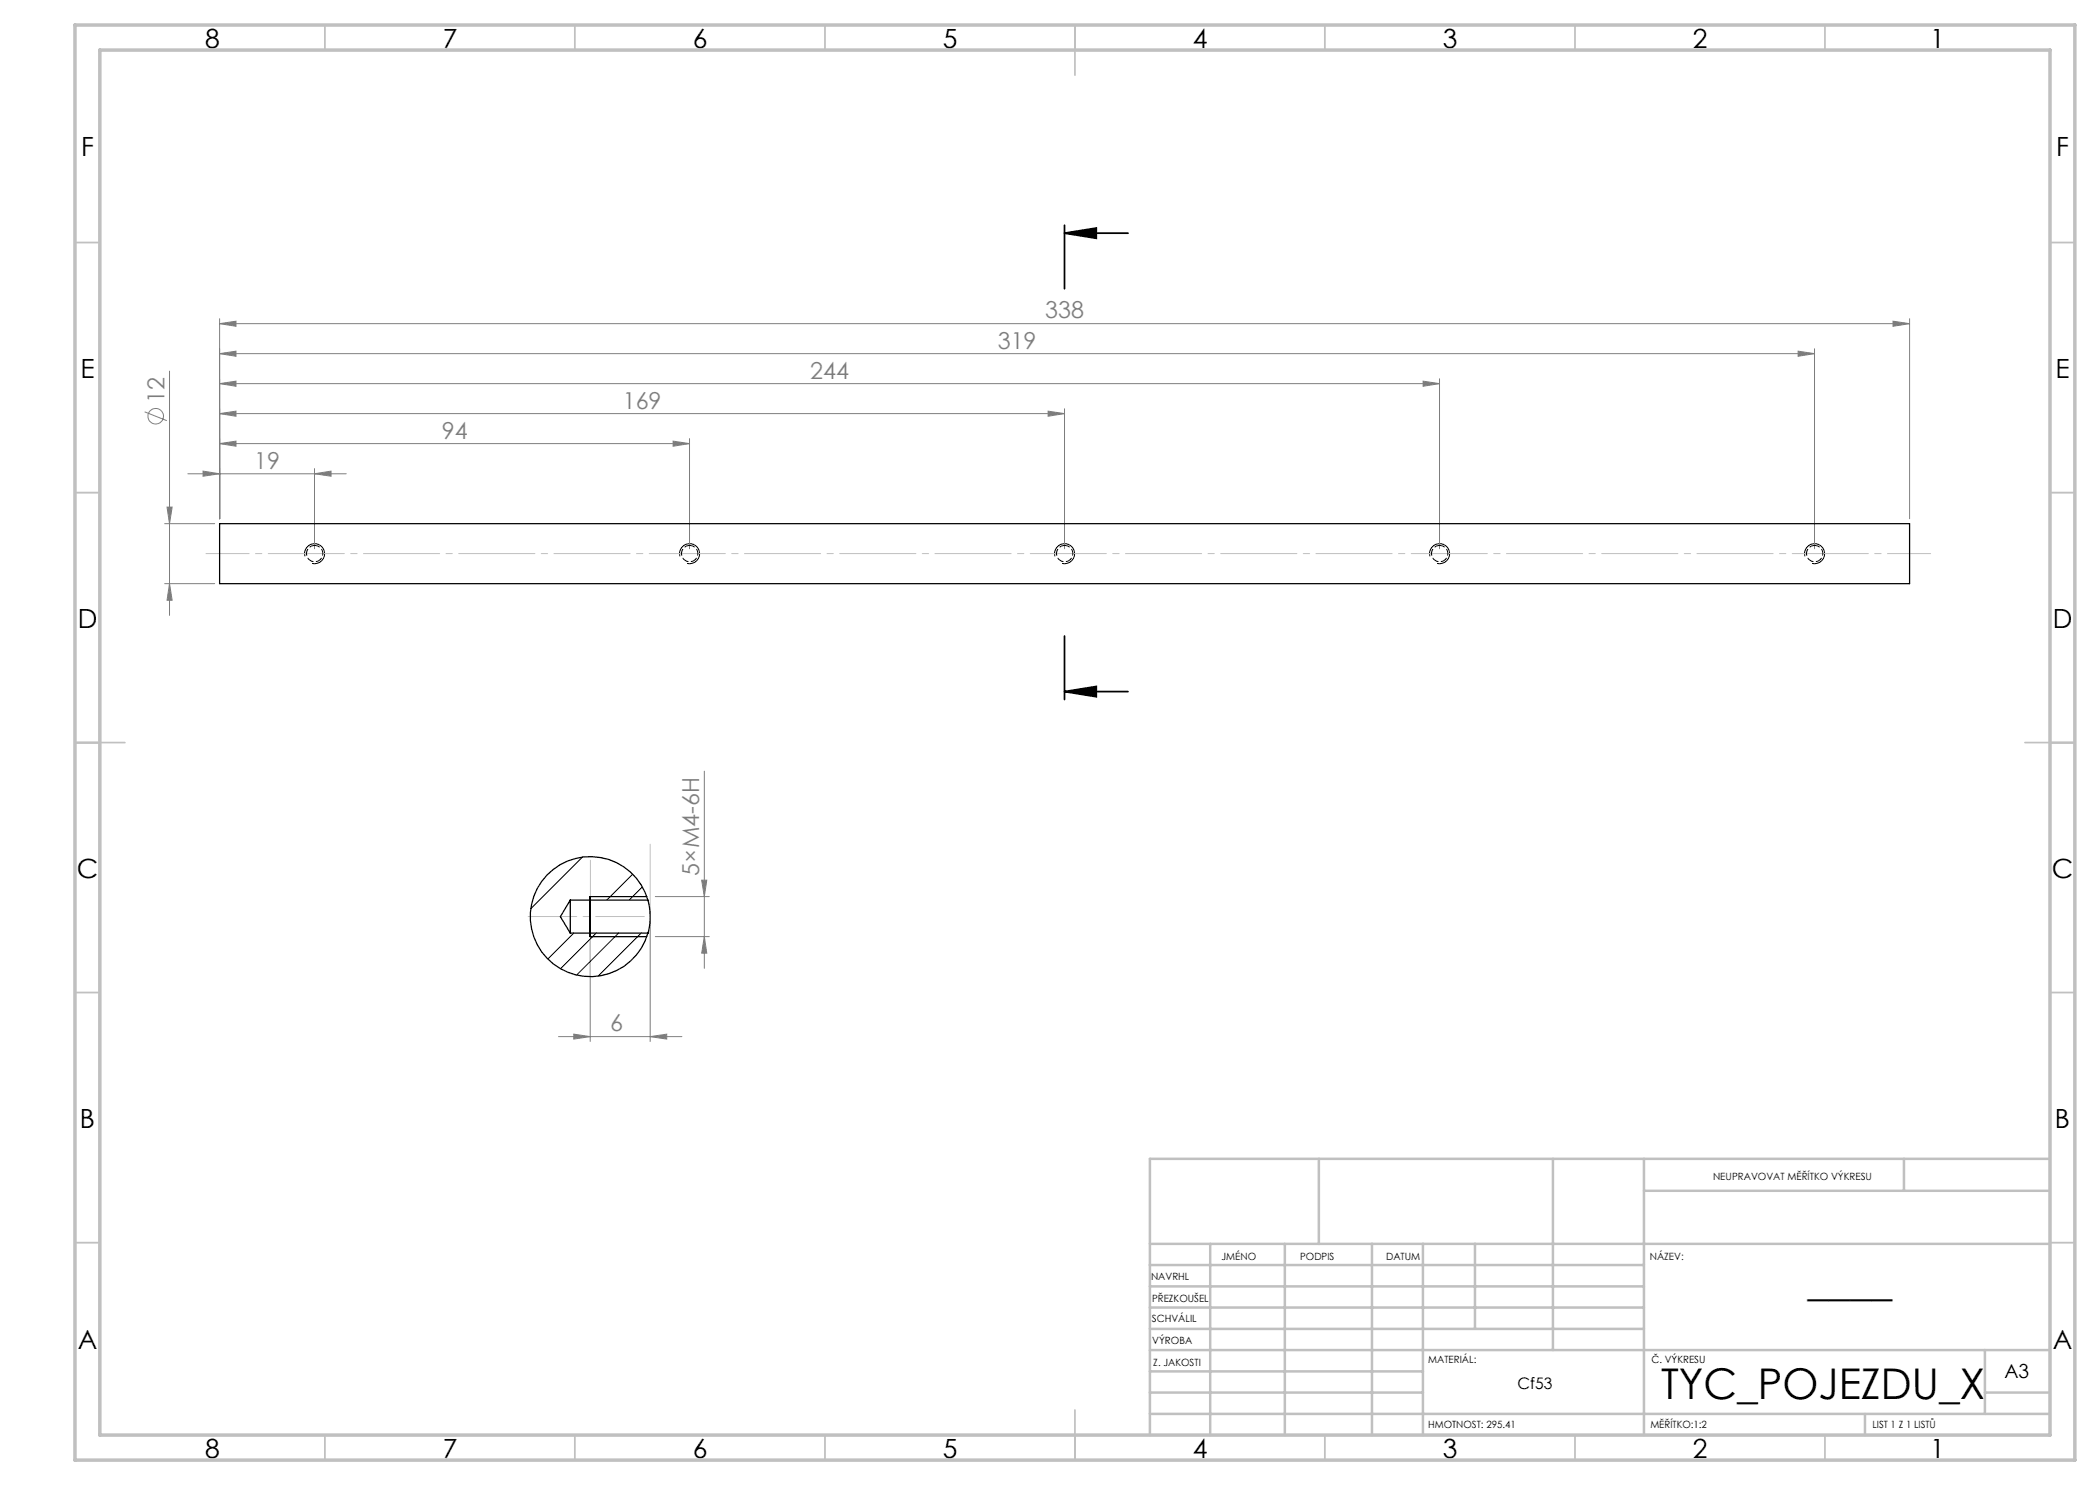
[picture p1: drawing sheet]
<svg xmlns="http://www.w3.org/2000/svg" width="420mm" height="297mm" viewBox="0 0 420 297" stroke-linecap="round" stroke-linejoin="round" font-family="sans-serif">
<g fill="none" stroke="#808080" stroke-width=".2">
<path d="M33.9 74.2v48.9M43.9 76.7l3.3-.5v1.1zM43.9 70.7l3.3-.5v1.1zM43.9 64.7l3.3-.5v1.1zM43.9 63.7v40M43.9 76.7h244M43.9 70.7h319M43.9 64.7h338M284.6 76.2l3.3 .5-3.3 .6zM287.9 75.7v34M359.6 70.2l3.3 .5-3.3 .6zM362.9 69.7v40"/>
<path d="M378.6 64.2l3.3 .5-3.3 .6zM381.9 63.7v40M28.9 82.4l4.5 1.7M37.6 94.8h31.7M40.6 94.2l3.3 .6-3.3 .4zM43.9 88.7l3.3-.5v1zM43.9 82.7l3.3-.5v1.1zM43.9 88.7h94M43.9 82.7h169M62.9 94.8l3.3-.6v1zM62.9 93.7v16M134.6 88.2l3.3 .5-3.3 .5z"/>
<path d="M137.9 87.7v22M209.6 82.2l3.3 .5-3.3 .6zM212.9 81.7v28M32.9 104.7h10M32.9 116.7h10M33.4 101.4h1l-.5 3.3zM33.9 116.7l.5 3.3h-1zM140.9 154.2v39.5M131.1 179.3h10.8M140.3 176h1.1l-.5 3.3zM118 188.3v20M130 184.3v24"/>
<path d="M131.1 187.3h10.8M140.9 187.3l.5 3.3h-1.1zM111.7 207.3h24.7M114.8 206.8l3.2 .5-3.2 .5zM130 207.3l3.4-.5v1z"/>
<circle cx="31.1" cy="83.3" r="1.55"/>
</g>
<path d="M212.9 46.6l6.4-1v2.1zM212.9 46.6h12.7M212.9 45v12.7M212.9 138.3l6.4-1v2zM212.9 127.2v12.7M212.9 138.3h12.7" fill="none" stroke="#000" stroke-width=".35"/>
<path d="M61 111.3a2 2 0 0 1 1.8-2.6 2 2 0 0 1 2.1 2.2 2 2 0 0 1-2.5 1.8M136 111.3a2 2 0 0 1 1.8-2.6 2 2 0 0 1 2.1 2.2 2 2 0 0 1-2.5 1.8M211 111.3a2 2 0 0 1 1.8-2.6 2 2 0 0 1 2.1 2.2 2 2 0 0 1-2.5 1.8M286 111.3a2 2 0 0 1 1.8-2.6 2 2 0 0 1 2.1 2.2 2 2 0 0 1-2.5 1.8M361 111.3a1.99 1.99 0 0 1 1.7-2.5 1.99 1.99 0 0 1 2.2 2.1 1.99 1.99 0 0 1-2.5 1.8M118 179.3h11.4M118 187.3h11.4" fill="none" stroke="#000" stroke-width=".2"/>
<path d="M41.2 110.7h344.9" fill="none" stroke="#c0c0c0" stroke-width=".2" stroke-dasharray="15.2 1.3 1.3 1.3" stroke-dashoffset="6.6"/>
<path d="M118.1 172v23.4M105.6 183.3h23.3" fill="none" stroke="#c0c0c0" stroke-width=".2" stroke-dasharray="15.2 1.3 1.3 1.3" stroke-dashoffset="5.5"/>
<path d="M130 168.8v14.5" fill="none" stroke="#c0c0c0" stroke-width=".2"/>
<g fill="none" stroke="#c0c0c0" stroke-width=".35">
<path d="M65 5v5M115 5v5M165 5v5M215 5v10M265 5v5M315 5v5M365 5v5M15 48.5h5M410 48.5h5M15 98.5h5M410 98.5h5M15 148.5h10"/>
<path d="M405 148.5h10M15 198.5h5M410 198.5h5M15 248.5h5M410 248.5h5M65 287v5M115 287v5M165 287v5M215 282v10M265 287v5M315 287v5M365 287v5"/>
</g>
<g fill="none" stroke="#c0c0c0" stroke-width=".5">
<path d="M263.8 231.8v17M310.6 231.8v38.2M328.8 231.8v55.2M328.8 238.2h81.2M380.8 231.8v6.4M410 231.8h-180v55.2M230 248.8h180M230 257.3h98.8M230 253h98.8M242 248.8v38.2M257 248.8v38.2M274.4 248.8v38.2"/>
<path d="M284.6 248.8v38.2M295 248.8v17M230 265.8h98.8M230 261.5h98.8M230 278.5h54.6M230 274.3h54.6M230 270h180M397 278.5h13M397 270v12.8M230 282.8h180M373 282.8v4.2"/>
</g>
<path d="M15 5h400v287h-400zM20 10h390v277h-390z" fill="none" stroke="#c0c0c0" stroke-width=".7"/>
<path d="M118 179.3v8" fill="none" stroke="#000" stroke-width=".25"/>
<path d="M212.9 46.6l6.4-1v2.1zM212.9 138.3l6.4-1v2z" fill="#000"/>
<g fill="#808080">
<path d="M114.8 206.8l3.2 .5-3.2 .5zM130 207.3l3.4-.5v1z"/>
<path d="M40.6 94.2l3.3 .6-3.3 .4zM62.9 94.8l3.3-.6v1zM43.9 88.7l3.3-.5v1zM134.6 88.2l3.3 .5-3.3 .5zM43.9 82.7l3.3-.5v1.1zM209.6 82.2l3.3 .5-3.3 .6zM43.9 76.7l3.3-.5v1.1zM284.6 76.2l3.3 .5-3.3 .6zM43.9 70.7l3.3-.5v1.1zM359.6 70.2l3.3 .5-3.3 .6zM43.9 64.7l3.3-.5v1.1zM378.6 64.2l3.3 .5-3.3 .6z"/>
<path d="M33.4 101.4h1l-.5 3.3zM33.9 116.7l.5 3.3h-1zM140.3 176h1.1l-.5 3.3zM140.9 187.3l.5 3.3h-1.1z"/>
</g>
<path d="M43.9 104.7h338v12h-338zM114.1 180v6.6M114.1 180h15.5M114.1 186.6h15.5M114.1 180l-2 3.3 2 3.3M129.6 180a12.1 12.1 0 0 1 0 6.6M129.6 180a12 12 0 0 0-18.5-6.5 12 12 0 0 0 0 19.6 12 12 0 0 0 18.5-6.5" fill="none" stroke="#000" stroke-width=".25"/>
<path d="M62.9 109.1a1.65 1.65 0 0 1 1.6 2.3 1.65 1.65 0 0 1-2.7 .5 1.65 1.65 0 0 1 .5-2.7l.6-.1M137.9 109.1a1.65 1.65 0 0 1 1.6 2.3 1.65 1.65 0 0 1-2.7 .5 1.65 1.65 0 0 1 .5-2.7l.6-.1M212.9 109.1a1.65 1.65 0 0 1 1.6 2.3 1.65 1.65 0 0 1-2.7 .5 1.65 1.65 0 0 1 .5-2.7l.6-.1M287.9 109.1a1.65 1.65 0 0 1 1.6 2.3 1.65 1.65 0 0 1-2.7 .5 1.65 1.65 0 0 1 .5-2.7l.6-.1M362.9 109.1a1.65 1.65 0 0 1 1.6 2.3 1.65 1.65 0 0 1-2.7 .5 1.65 1.65 0 0 1 .5-2.7l.6-.1" fill="none" stroke="#000" stroke-width=".2" stroke-dasharray="1.3 .6" stroke-dashoffset=".2"/>
<path d="M116.5 171.4l-10.3 10.3M126.5 174.8l-5.1 5.2M128.5 177.4l-2.7 2.6M114.8 186.6l-5.2 5.2M119.2 186.6l-7.1 7.1M123.7 186.6l-8.4 8.4M128.2 186.6l-8.6 8.6" fill="none" stroke="#000" stroke-width=".2"/>
<path d="M129.6 186.6h.1" fill="none" stroke="#000" stroke-width=".2" stroke-dasharray="1.3 .6"/>
<g font-size="8.5">
<text x="361.5" y="259.3">____</text>
<text x="332.2" y="279.7">TYC_POJEZDU_X</text>
</g>
<g font-size="5.3">
<text x="41" y="9.5">8</text>
<text x="88.5" y="9.5">7</text>
<text x="138.5" y="9.5">6</text>
<text x="188.5" y="9.5">5</text>
<text x="238.5" y="9.5">4</text>
<text x="288.5" y="9.5">3</text>
<text x="338.5" y="9.5">2</text>
<text x="386" y="9.5">1</text>
<text x="16.2" y="31.2">F</text>
<text x="411.2" y="31.2">F</text>
<text x="16.1" y="75.5">E</text>
<text x="411.1" y="75.5">E</text>
<text x="15.5" y="125.5">D</text>
<text x="410.5" y="125.5">D</text>
<text x="15.4" y="175.5">C</text>
<text x="410.4" y="175.5">C</text>
<text x="16" y="225.5">B</text>
<text x="411" y="225.5">B</text>
<text x="15.5" y="269.7">A</text>
<text x="410.5" y="269.7">A</text>
<text x="41" y="291.5">8</text>
<text x="88.5" y="291.5">7</text>
<text x="138.5" y="291.5">6</text>
<text x="188.5" y="291.5">5</text>
<text x="238.5" y="291.5">4</text>
<text x="288.5" y="291.5">3</text>
<text x="338.5" y="291.5">2</text>
<text x="386" y="291.5">1</text>
</g>
<g font-size="4.7" fill="#808080">
<text x="209.1" y="63.7">338</text>
<text x="199.6" y="69.7">319</text>
<text x="162.1" y="75.7">244</text>
<text x="32.9" y="80.7" transform="rotate(-90 32.9 80.7)">12</text>
<text x="124.6" y="81.7">169</text>
<text x="88.3" y="87.7">94</text>
<text x="50.8" y="93.7">19</text>
<text x="139.9" y="175.1" transform="rotate(-90 139.9 175.1)">5×M4-6H</text>
<text x="122" y="206.3">6</text>
</g>
<text font-size="3.9" x="400.9" y="275.5">A3</text>
<text font-size="3.2" x="303.5" y="277.9">Cf53</text>
<g font-size="2">
<text x="342.6" y="236">NEUPRAVOVAT MĚŘÍTKO VÝKRESU</text>
<text x="244.3" y="252">JMÉNO</text>
<text x="260" y="251.9">PODPIS</text>
<text x="277.2" y="251.9">DATUM</text>
<text x="330" y="251.9">NÁZEV:</text>
<text x="230.2" y="256.1">NAVRHL</text>
<text x="230.4" y="260.3">PŘEZKOUŠEL</text>
<text x="230.4" y="264.4">SCHVÁLIL</text>
<text x="230.5" y="268.8">VÝROBA</text>
<text x="230.7" y="273.1">Z. JAKOSTI</text>
<text x="285.6" y="272.5">MATERIÁL:</text>
<text x="330.3" y="272.5">Č. VÝKRESU</text>
<text x="285.6" y="285.5">HMOTNOST: 295.41</text>
<text x="330.1" y="285.6">MĚŘÍTKO:1:2</text>
<text x="374.5" y="285.6">LIST 1 Z 1 LISTŮ</text>
</g>
</svg>
